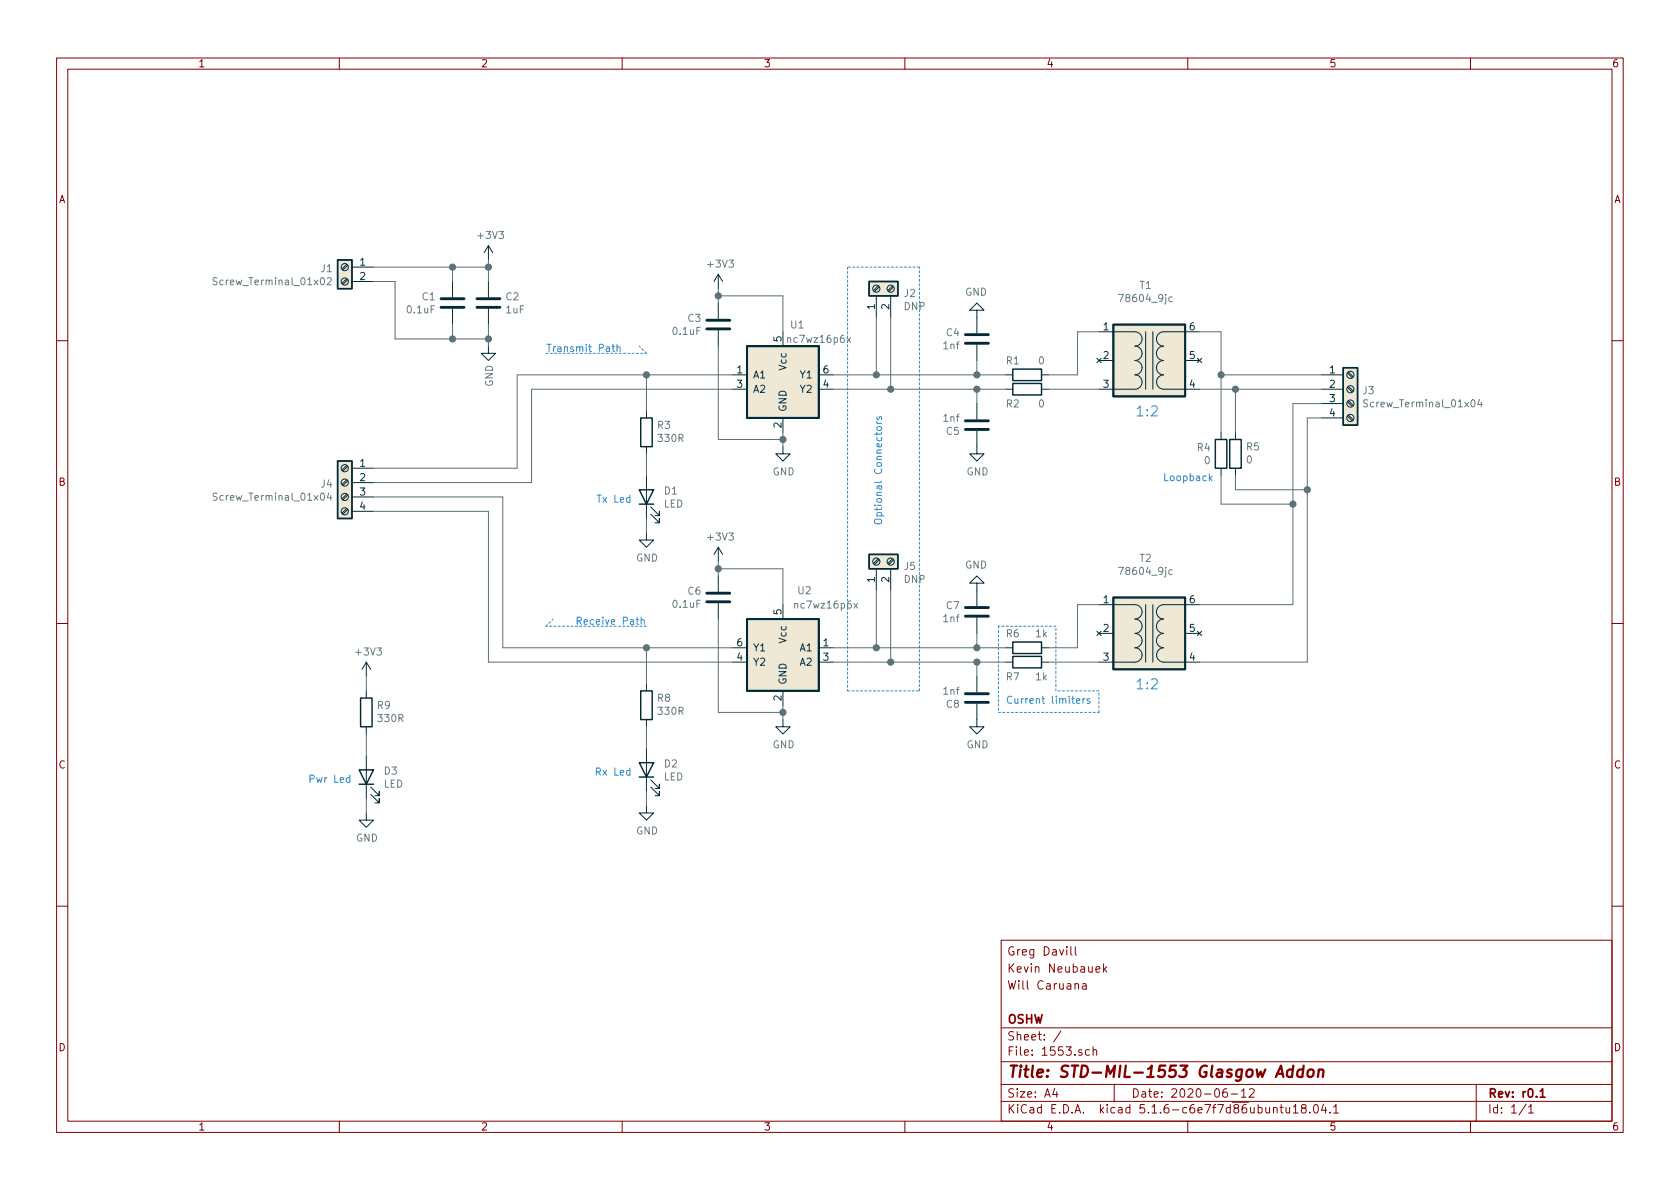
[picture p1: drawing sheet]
EESchema Schematic File Version 4
EELAYER 30 0
EELAYER END
$Descr A4 11693 8268
encoding utf-8
Sheet 1 1
Title "STD-MIL-1553 Glasgow Addon"
Date "2020-06-12"
Rev "r0.1"
Comp "OSHW"
Comment1 ""
Comment2 "Will Caruana"
Comment3 "Kevin Neubauek"
Comment4 "Greg Davill"
$EndDescr
$Comp
L Connector:Screw_Terminal_01x04 J3
U 1 1
P 9400 2700
F 0 "J3" H 9480 2692 50  0000 L CNN
F 1 "Screw_Terminal_01x04" H 9480 2601 50  0000 L CNN
F 2 "TerminalBlock_TE-Connectivity:TerminalBlock_TE_282834-4_1x04_P2.54mm_Horizontal" H 9400 2700 50  0001 C CNN
F 3 "~" H 9400 2700 50  0001 C CNN
F 4 "TE Connectivity AMP Connectors" H 9400 2700 50  0001 C CNN "Mfg"
F 5 "282834-4" H 9400 2700 50  0001 C CNN "PN"
	1    9400 2700
	1    0    0    -1  
$EndComp
$Comp
L Device:R R1
U 1 1
P 7150 2600
F 0 "R1" V 7050 2500 50  0000 C CNN
F 1 "0" V 7050 2700 50  0000 C CNN
F 2 "Resistor_SMD:R_0603_1608Metric" V 7080 2600 50  0001 C CNN
F 3 "~" H 7150 2600 50  0001 C CNN
F 4 "Yageo" H 7150 2600 50  0001 C CNN "Mfg"
F 5 "RC0603JR-070RL" H 7150 2600 50  0001 C CNN "PN"
	1    7150 2600
	0    1    1    0   
$EndComp
$Comp
L Device:R R2
U 1 1
P 7150 2700
F 0 "R2" V 7250 2600 50  0000 C CNN
F 1 "0" V 7250 2800 50  0000 C CNN
F 2 "Resistor_SMD:R_0603_1608Metric" V 7080 2700 50  0001 C CNN
F 3 "~" H 7150 2700 50  0001 C CNN
F 4 "Yageo" H 7150 2700 50  0001 C CNN "Mfg"
F 5 "RC0603JR-070RL" H 7150 2700 50  0001 C CNN "PN"
	1    7150 2700
	0    1    1    0   
$EndComp
$Comp
L Connector:Screw_Terminal_01x04 J4
U 1 1
P 2400 3350
F 0 "J4" H 2480 3342 50  0000 L CNN
F 1 "Screw_Terminal_01x04" H 2480 3251 50  0000 L CNN
F 2 "TerminalBlock_TE-Connectivity:TerminalBlock_TE_282834-4_1x04_P2.54mm_Horizontal" H 2400 3350 50  0001 C CNN
F 3 "~" H 2400 3350 50  0001 C CNN
F 4 "TE Connectivity AMP Connectors" H 2400 3350 50  0001 C CNN "Mfg"
F 5 "282834-4" H 2400 3350 50  0001 C CNN "PN"
	1    2400 3350
	-1   0    0    -1  
$EndComp
$Comp
L Connector:Screw_Terminal_01x02 J2
U 1 1
P 6100 2000
F 0 "J2" V 6064 1812 50  0000 R CNN
F 1 "DNP" V 5973 1812 50  0000 R CNN
F 2 "TerminalBlock_TE-Connectivity:TerminalBlock_TE_282834-2_1x02_P2.54mm_Horizontal" H 6100 2000 50  0001 C CNN
F 3 "~" H 6100 2000 50  0001 C CNN
F 4 "TE Connectivity AMP Connectors" H 6100 2000 50  0001 C CNN "Mfg"
F 5 "282834-2" H 6100 2000 50  0001 C CNN "PN"
	1    6100 2000
	0    -1   -1   0   
$EndComp
$Comp
L Device:LED D3
U 1 1
P 2550 5400
F 0 "D3" V 2589 5282 50  0000 R CNN
F 1 "LED" V 2498 5282 50  0000 R CNN
F 2 "LED_SMD:LED_0603_1608Metric" H 2550 5400 50  0001 C CNN
F 3 "~" H 2550 5400 50  0001 C CNN
F 4 "Lite-On Inc." H 2550 5400 50  0001 C CNN "Mfg"
F 5 "LTST-C191KSKT	" H 2550 5400 50  0001 C CNN "PN"
	1    2550 5400
	0    -1   -1   0   
$EndComp
$Comp
L Connector:Screw_Terminal_01x02 J1
U 1 1
P 2400 1850
F 0 "J1" H 2480 1842 50  0000 L CNN
F 1 "Screw_Terminal_01x02" H 2480 1751 50  0000 L CNN
F 2 "TerminalBlock_TE-Connectivity:TerminalBlock_TE_282834-2_1x02_P2.54mm_Horizontal" H 2400 1850 50  0001 C CNN
F 3 "~" H 2400 1850 50  0001 C CNN
F 4 "TE Connectivity AMP Connectors" H 2400 1850 50  0001 C CNN "Mfg"
F 5 "282834-2" H 2400 1850 50  0001 C CNN "PN"
	1    2400 1850
	-1   0    0    -1  
$EndComp
$Comp
L 1553:78604_9jc T1
U 1 1
P 8000 2500
F 0 "T1" H 7975 3025 50  0000 C CNN
F 1 "78604_9jc" H 7975 2934 50  0000 C CNN
F 2 "1553-addon:786J" H 8000 2500 50  0001 C CNN
F 3 "" H 8000 2500 50  0001 C CNN
F 4 "Murata Power Solutions Inc." H 8000 2500 50  0001 C CNN "Mfg"
F 5 "78604/9JC" H 8000 2500 50  0001 C CNN "PN"
	1    8000 2500
	1    0    0    -1  
$EndComp
$Comp
L power:GND #PWR0101
U 1 1
P 3400 2400
F 0 "#PWR0101" H 3400 2150 50  0001 C CNN
F 1 "GND" V 3405 2272 50  0000 R CNN
F 2 "" H 3400 2400 50  0001 C CNN
F 3 "" H 3400 2400 50  0001 C CNN
	1    3400 2400
	1    0    0    -1  
$EndComp
$Comp
L Device:R R9
U 1 1
P 2550 4950
F 0 "R9" H 2480 4904 50  0000 R CNN
F 1 "330R" H 2480 4995 50  0000 R CNN
F 2 "Resistor_SMD:R_0603_1608Metric" V 2480 4950 50  0001 C CNN
F 3 "~" H 2550 4950 50  0001 C CNN
F 4 "Yageo" H 2550 4950 50  0001 C CNN "Mfg"
F 5 "RC0603FR-07330RL" H 2550 4950 50  0001 C CNN "PN"
	1    2550 4950
	-1   0    0    1   
$EndComp
Wire Wire Line
	2550 5250 2550 5100
$Comp
L Device:C C4
U 1 1
P 6800 2350
F 0 "C4" H 6915 2396 50  0000 L CNN
F 1 "1nf" H 6915 2305 50  0000 L CNN
F 2 "Capacitor_SMD:C_0603_1608Metric" H 6838 2200 50  0001 C CNN
F 3 "~" H 6800 2350 50  0001 C CNN
F 4 "Yageo" H 6800 2350 50  0001 C CNN "Mfg"
F 5 "CC0603JRNPO9BN102" H 6800 2350 50  0001 C CNN "PN"
	1    6800 2350
	-1   0    0    -1  
$EndComp
$Comp
L power:GND #PWR0102
U 1 1
P 6800 3100
F 0 "#PWR0102" H 6800 2850 50  0001 C CNN
F 1 "GND" H 6805 2927 50  0000 C CNN
F 2 "" H 6800 3100 50  0001 C CNN
F 3 "" H 6800 3100 50  0001 C CNN
	1    6800 3100
	1    0    0    -1  
$EndComp
$Comp
L power:GND #PWR0103
U 1 1
P 6800 2200
F 0 "#PWR0103" H 6800 1950 50  0001 C CNN
F 1 "GND" H 6805 2027 50  0000 C CNN
F 2 "" H 6800 2200 50  0001 C CNN
F 3 "" H 6800 2200 50  0001 C CNN
	1    6800 2200
	-1   0    0    1   
$EndComp
$Comp
L Device:C C5
U 1 1
P 6800 2950
F 0 "C5" H 6915 2996 50  0000 L CNN
F 1 "1nf" H 6915 2905 50  0000 L CNN
F 2 "Capacitor_SMD:C_0603_1608Metric" H 6838 2800 50  0001 C CNN
F 3 "~" H 6800 2950 50  0001 C CNN
F 4 "Yageo" H 6800 2950 50  0001 C CNN "Mfg"
F 5 "CC0603JRNPO9BN102" H 6800 2950 50  0001 C CNN "PN"
	1    6800 2950
	-1   0    0    1   
$EndComp
Wire Wire Line
	5800 2600 6100 2600
Wire Wire Line
	7000 2700 6800 2700
Wire Wire Line
	6800 2500 6800 2600
Connection ~ 6800 2600
Wire Wire Line
	6800 2600 7000 2600
Wire Wire Line
	6800 2800 6800 2700
Connection ~ 6800 2700
Wire Wire Line
	6800 2700 6200 2700
Text Notes 7900 2900 0    70   ~ 0
1:2
Wire Wire Line
	7300 2700 7650 2700
Wire Wire Line
	7650 2300 7500 2300
Wire Wire Line
	7500 2300 7500 2600
Wire Wire Line
	7500 2600 7300 2600
Wire Wire Line
	6100 2200 6100 2600
Connection ~ 6100 2600
Wire Wire Line
	6100 2600 6800 2600
Wire Wire Line
	6200 2200 6200 2700
Connection ~ 6200 2700
Wire Wire Line
	6200 2700 5800 2700
Wire Wire Line
	9200 2700 8600 2700
Wire Wire Line
	8350 2300 8500 2300
Wire Wire Line
	8500 2300 8500 2600
Wire Wire Line
	8500 2600 9200 2600
$Comp
L Device:R R6
U 1 1
P 7150 4500
F 0 "R6" V 7050 4400 50  0000 C CNN
F 1 "1k" V 7050 4600 50  0000 C CNN
F 2 "Resistor_SMD:R_0603_1608Metric" V 7080 4500 50  0001 C CNN
F 3 "~" H 7150 4500 50  0001 C CNN
F 4 "Yageo" H 7150 4500 50  0001 C CNN "Mfg"
F 5 "RC0603JR-071KL" H 7150 4500 50  0001 C CNN "PN"
	1    7150 4500
	0    1    1    0   
$EndComp
$Comp
L Device:R R7
U 1 1
P 7150 4600
F 0 "R7" V 7250 4500 50  0000 C CNN
F 1 "1k" V 7250 4700 50  0000 C CNN
F 2 "Resistor_SMD:R_0603_1608Metric" V 7080 4600 50  0001 C CNN
F 3 "~" H 7150 4600 50  0001 C CNN
F 4 "Yageo" H 7150 4600 50  0001 C CNN "Mfg"
F 5 "RC0603JR-071KL" H 7150 4600 50  0001 C CNN "PN"
	1    7150 4600
	0    1    1    0   
$EndComp
$Comp
L Connector:Screw_Terminal_01x02 J5
U 1 1
P 6100 3900
F 0 "J5" V 6064 3712 50  0000 R CNN
F 1 "DNP" V 5973 3712 50  0000 R CNN
F 2 "TerminalBlock_TE-Connectivity:TerminalBlock_TE_282834-2_1x02_P2.54mm_Horizontal" H 6100 3900 50  0001 C CNN
F 3 "~" H 6100 3900 50  0001 C CNN
F 4 "TE Connectivity AMP Connectors" H 6100 3900 50  0001 C CNN "Mfg"
F 5 "282834-2" H 6100 3900 50  0001 C CNN "PN"
	1    6100 3900
	0    -1   -1   0   
$EndComp
$Comp
L 1553:78604_9jc T2
U 1 1
P 8000 4400
F 0 "T2" H 7975 4925 50  0000 C CNN
F 1 "78604_9jc" H 7975 4834 50  0000 C CNN
F 2 "1553-addon:786J" H 8000 4400 50  0001 C CNN
F 3 "" H 8000 4400 50  0001 C CNN
F 4 "Murata Power Solutions Inc." H 8000 4400 50  0001 C CNN "Mfg"
F 5 "78604/9JC" H 8000 4400 50  0001 C CNN "PN"
	1    8000 4400
	1    0    0    -1  
$EndComp
$Comp
L 1553:nc7wz16p6x U2
U 1 1
P 5450 4550
F 0 "U2" H 5300 5000 50  0000 C CNN
F 1 "nc7wz16p6x" H 5150 4900 50  0000 C CNN
F 2 "Package_TO_SOT_SMD:SOT-363_SC-70-6" H 5450 4550 50  0001 C CNN
F 3 "" H 5450 4550 50  0001 C CNN
F 4 "ON Semiconductor" H 5450 4550 50  0001 C CNN "Mfg"
F 5 "NC7WZ16P6X" H 5450 4550 50  0001 C CNN "PN"
	1    5450 4550
	-1   0    0    -1  
$EndComp
$Comp
L power:GND #PWR0104
U 1 1
P 5450 5000
F 0 "#PWR0104" H 5450 4750 50  0001 C CNN
F 1 "GND" H 5455 4827 50  0000 C CNN
F 2 "" H 5450 5000 50  0001 C CNN
F 3 "" H 5450 5000 50  0001 C CNN
	1    5450 5000
	1    0    0    -1  
$EndComp
$Comp
L Device:C C7
U 1 1
P 6800 4250
F 0 "C7" H 6915 4296 50  0000 L CNN
F 1 "1nf" H 6915 4205 50  0000 L CNN
F 2 "Capacitor_SMD:C_0603_1608Metric" H 6838 4100 50  0001 C CNN
F 3 "~" H 6800 4250 50  0001 C CNN
F 4 "Yageo" H 6800 4250 50  0001 C CNN "Mfg"
F 5 "CC0603JRNPO9BN102" H 6800 4250 50  0001 C CNN "PN"
	1    6800 4250
	-1   0    0    -1  
$EndComp
$Comp
L power:GND #PWR0105
U 1 1
P 6800 5000
F 0 "#PWR0105" H 6800 4750 50  0001 C CNN
F 1 "GND" H 6805 4827 50  0000 C CNN
F 2 "" H 6800 5000 50  0001 C CNN
F 3 "" H 6800 5000 50  0001 C CNN
	1    6800 5000
	1    0    0    -1  
$EndComp
$Comp
L power:GND #PWR0106
U 1 1
P 6800 4100
F 0 "#PWR0106" H 6800 3850 50  0001 C CNN
F 1 "GND" H 6805 3927 50  0000 C CNN
F 2 "" H 6800 4100 50  0001 C CNN
F 3 "" H 6800 4100 50  0001 C CNN
	1    6800 4100
	-1   0    0    1   
$EndComp
Wire Wire Line
	5450 5000 5450 4950
Wire Wire Line
	5000 4000 5000 3950
$Comp
L Device:C C8
U 1 1
P 6800 4850
F 0 "C8" H 6915 4896 50  0000 L CNN
F 1 "1nf" H 6915 4805 50  0000 L CNN
F 2 "Capacitor_SMD:C_0603_1608Metric" H 6838 4700 50  0001 C CNN
F 3 "~" H 6800 4850 50  0001 C CNN
F 4 "Yageo" H 6800 4850 50  0001 C CNN "Mfg"
F 5 "CC0603JRNPO9BN102" H 6800 4850 50  0001 C CNN "PN"
	1    6800 4850
	-1   0    0    1   
$EndComp
Wire Wire Line
	5800 4500 6100 4500
Wire Wire Line
	7000 4600 6800 4600
Wire Wire Line
	6800 4400 6800 4500
Connection ~ 6800 4500
Wire Wire Line
	6800 4500 7000 4500
Wire Wire Line
	6800 4700 6800 4600
Connection ~ 6800 4600
Wire Wire Line
	6800 4600 6200 4600
Text Notes 7900 4800 0    70   ~ 0
1:2
Wire Wire Line
	7300 4600 7650 4600
Wire Wire Line
	7650 4200 7500 4200
Wire Wire Line
	7500 4200 7500 4500
Wire Wire Line
	7500 4500 7300 4500
Wire Wire Line
	6100 4100 6100 4500
Connection ~ 6100 4500
Wire Wire Line
	6100 4500 6800 4500
Wire Wire Line
	6200 4100 6200 4600
Connection ~ 6200 4600
Wire Wire Line
	6200 4600 5800 4600
$Comp
L power:GND #PWR0107
U 1 1
P 2550 5650
F 0 "#PWR0107" H 2550 5400 50  0001 C CNN
F 1 "GND" H 2555 5477 50  0000 C CNN
F 2 "" H 2550 5650 50  0001 C CNN
F 3 "" H 2550 5650 50  0001 C CNN
	1    2550 5650
	1    0    0    -1  
$EndComp
Wire Wire Line
	2550 5650 2550 5550
$Comp
L power:+3V3 #PWR0108
U 1 1
P 5000 3900
F 0 "#PWR0108" H 5000 3750 50  0001 C CNN
F 1 "+3V3" H 5015 4073 50  0000 C CNN
F 2 "" H 5000 3900 50  0001 C CNN
F 3 "" H 5000 3900 50  0001 C CNN
	1    5000 3900
	1    0    0    -1  
$EndComp
$Comp
L Device:C C6
U 1 1
P 5000 4150
F 0 "C6" H 4886 4196 50  0000 R CNN
F 1 "0.1uF" H 4886 4105 50  0000 R CNN
F 2 "Capacitor_SMD:C_0603_1608Metric" H 5038 4000 50  0001 C CNN
F 3 "~" H 5000 4150 50  0001 C CNN
F 4 "Yageo" H 5000 4150 50  0001 C CNN "Mfg"
F 5 "CC0603ZRY5V9BB104" H 5000 4150 50  0001 C CNN "PN"
	1    5000 4150
	1    0    0    -1  
$EndComp
Wire Wire Line
	5000 3950 5450 3950
Wire Wire Line
	5450 3950 5450 4200
Connection ~ 5000 3950
Wire Wire Line
	5000 3950 5000 3900
Wire Wire Line
	5000 4300 5000 4950
Wire Wire Line
	5000 4950 5450 4950
Connection ~ 5450 4950
Wire Wire Line
	5450 4950 5450 4900
$Comp
L 1553:nc7wz16p6x U1
U 1 1
P 5450 2650
F 0 "U1" H 5550 3050 50  0000 C CNN
F 1 "nc7wz16p6x" H 5700 2950 50  0000 C CNN
F 2 "Package_TO_SOT_SMD:SOT-363_SC-70-6" H 5450 2650 50  0001 C CNN
F 3 "" H 5450 2650 50  0001 C CNN
F 4 "ON Semiconductor" H 5450 2650 50  0001 C CNN "Mfg"
F 5 "NC7WZ16P6X" H 5450 2650 50  0001 C CNN "PN"
	1    5450 2650
	1    0    0    -1  
$EndComp
$Comp
L power:GND #PWR0109
U 1 1
P 5450 3100
F 0 "#PWR0109" H 5450 2850 50  0001 C CNN
F 1 "GND" H 5455 2927 50  0000 C CNN
F 2 "" H 5450 3100 50  0001 C CNN
F 3 "" H 5450 3100 50  0001 C CNN
	1    5450 3100
	1    0    0    -1  
$EndComp
Wire Wire Line
	5450 3100 5450 3050
Wire Wire Line
	5000 2100 5000 2050
$Comp
L power:+3V3 #PWR0110
U 1 1
P 5000 2000
F 0 "#PWR0110" H 5000 1850 50  0001 C CNN
F 1 "+3V3" H 5015 2173 50  0000 C CNN
F 2 "" H 5000 2000 50  0001 C CNN
F 3 "" H 5000 2000 50  0001 C CNN
	1    5000 2000
	1    0    0    -1  
$EndComp
$Comp
L Device:C C3
U 1 1
P 5000 2250
F 0 "C3" H 4886 2296 50  0000 R CNN
F 1 "0.1uF" H 4886 2205 50  0000 R CNN
F 2 "Capacitor_SMD:C_0603_1608Metric" H 5038 2100 50  0001 C CNN
F 3 "~" H 5000 2250 50  0001 C CNN
F 4 "Yageo" H 5000 2250 50  0001 C CNN "Mfg"
F 5 "CC0603ZRY5V9BB104" H 5000 2250 50  0001 C CNN "PN"
	1    5000 2250
	1    0    0    -1  
$EndComp
Wire Wire Line
	5000 2050 5450 2050
Wire Wire Line
	5450 2050 5450 2300
Connection ~ 5000 2050
Wire Wire Line
	5000 2050 5000 2000
Wire Wire Line
	5000 2400 5000 3050
Wire Wire Line
	5000 3050 5450 3050
Connection ~ 5450 3050
Wire Wire Line
	5450 3050 5450 3000
Wire Wire Line
	8350 4200 9000 4200
Wire Wire Line
	9000 4200 9000 3500
Wire Wire Line
	9000 2800 9200 2800
Wire Wire Line
	9200 2900 9100 2900
Wire Wire Line
	9100 2900 9100 3400
Wire Wire Line
	9100 4600 8350 4600
$Comp
L power:+3V3 #PWR0111
U 1 1
P 2550 4700
F 0 "#PWR0111" H 2550 4550 50  0001 C CNN
F 1 "+3V3" H 2565 4873 50  0000 C CNN
F 2 "" H 2550 4700 50  0001 C CNN
F 3 "" H 2550 4700 50  0001 C CNN
	1    2550 4700
	1    0    0    -1  
$EndComp
Wire Wire Line
	2550 4800 2550 4700
$Comp
L Device:LED D2
U 1 1
P 4500 5350
F 0 "D2" V 4539 5232 50  0000 R CNN
F 1 "LED" V 4448 5232 50  0000 R CNN
F 2 "LED_SMD:LED_0603_1608Metric" H 4500 5350 50  0001 C CNN
F 3 "~" H 4500 5350 50  0001 C CNN
F 4 "Lite-On Inc." H 4500 5350 50  0001 C CNN "Mfg"
F 5 "LTST-C191KSKT	" H 4500 5350 50  0001 C CNN "PN"
	1    4500 5350
	0    -1   -1   0   
$EndComp
$Comp
L Device:R R8
U 1 1
P 4500 4900
F 0 "R8" H 4430 4854 50  0000 R CNN
F 1 "330R" H 4430 4945 50  0000 R CNN
F 2 "Resistor_SMD:R_0603_1608Metric" V 4430 4900 50  0001 C CNN
F 3 "~" H 4500 4900 50  0001 C CNN
F 4 "Yageo" H 4500 4900 50  0001 C CNN "Mfg"
F 5 "RC0603FR-07330RL" H 4500 4900 50  0001 C CNN "PN"
	1    4500 4900
	-1   0    0    1   
$EndComp
Wire Wire Line
	4500 5200 4500 5050
$Comp
L Device:LED D1
U 1 1
P 4500 3450
F 0 "D1" V 4539 3332 50  0000 R CNN
F 1 "LED" V 4448 3332 50  0000 R CNN
F 2 "LED_SMD:LED_0603_1608Metric" H 4500 3450 50  0001 C CNN
F 3 "~" H 4500 3450 50  0001 C CNN
F 4 "Lite-On Inc." H 4500 3450 50  0001 C CNN "Mfg"
F 5 "LTST-C191KSKT	" H 4500 3450 50  0001 C CNN "PN"
	1    4500 3450
	0    -1   -1   0   
$EndComp
$Comp
L Device:R R3
U 1 1
P 4500 3000
F 0 "R3" H 4430 2954 50  0000 R CNN
F 1 "330R" H 4430 3045 50  0000 R CNN
F 2 "Resistor_SMD:R_0603_1608Metric" V 4430 3000 50  0001 C CNN
F 3 "~" H 4500 3000 50  0001 C CNN
F 4 "Yageo" H 4500 3000 50  0001 C CNN "Mfg"
F 5 "RC0603FR-07330RL" H 4500 3000 50  0001 C CNN "PN"
	1    4500 3000
	-1   0    0    1   
$EndComp
Wire Wire Line
	4500 3300 4500 3150
$Comp
L power:GND #PWR0112
U 1 1
P 4500 5600
F 0 "#PWR0112" H 4500 5350 50  0001 C CNN
F 1 "GND" H 4505 5427 50  0000 C CNN
F 2 "" H 4500 5600 50  0001 C CNN
F 3 "" H 4500 5600 50  0001 C CNN
	1    4500 5600
	1    0    0    -1  
$EndComp
Wire Wire Line
	4500 5600 4500 5500
$Comp
L power:GND #PWR0113
U 1 1
P 4500 3700
F 0 "#PWR0113" H 4500 3450 50  0001 C CNN
F 1 "GND" H 4505 3527 50  0000 C CNN
F 2 "" H 4500 3700 50  0001 C CNN
F 3 "" H 4500 3700 50  0001 C CNN
	1    4500 3700
	1    0    0    -1  
$EndComp
Wire Wire Line
	4500 3700 4500 3600
Wire Wire Line
	5100 2600 4500 2600
Wire Wire Line
	4500 2850 4500 2600
Connection ~ 4500 2600
Wire Wire Line
	4500 4750 4500 4500
Connection ~ 4500 4500
Wire Wire Line
	4500 4500 5100 4500
$Comp
L Device:C C1
U 1 1
P 3150 2100
F 0 "C1" H 3036 2146 50  0000 R CNN
F 1 "0.1uF" H 3036 2055 50  0000 R CNN
F 2 "Capacitor_SMD:C_0603_1608Metric" H 3188 1950 50  0001 C CNN
F 3 "~" H 3150 2100 50  0001 C CNN
F 4 "Yageo" H 3150 2100 50  0001 C CNN "Mfg"
F 5 "CC0603ZRY5V9BB104" H 3150 2100 50  0001 C CNN "PN"
	1    3150 2100
	1    0    0    -1  
$EndComp
$Comp
L Device:C C2
U 1 1
P 3400 2100
F 0 "C2" H 3515 2146 50  0000 L CNN
F 1 "1uF" H 3515 2055 50  0000 L CNN
F 2 "Capacitor_SMD:C_0603_1608Metric" H 3438 1950 50  0001 C CNN
F 3 "~" H 3400 2100 50  0001 C CNN
F 4 "Yageo" H 3400 2100 50  0001 C CNN "Mfg"
F 5 "CC0603ZRY5V7BB105" H 3400 2100 50  0001 C CNN "PN"
	1    3400 2100
	1    0    0    -1  
$EndComp
Wire Wire Line
	3400 1950 3400 1850
Wire Wire Line
	3400 2250 3400 2350
Wire Wire Line
	3150 2250 3150 2350
Wire Wire Line
	3150 2350 3400 2350
Connection ~ 3400 2350
Wire Wire Line
	3400 2350 3400 2400
Wire Wire Line
	3150 1950 3150 1850
Wire Wire Line
	3150 1850 3400 1850
Connection ~ 3400 1850
Wire Wire Line
	3400 1850 3400 1800
Connection ~ 3150 1850
$Comp
L power:+3V3 #PWR0114
U 1 1
P 3400 1800
F 0 "#PWR0114" H 3400 1650 50  0001 C CNN
F 1 "+3V3" H 3415 1973 50  0000 C CNN
F 2 "" H 3400 1800 50  0001 C CNN
F 3 "" H 3400 1800 50  0001 C CNN
	1    3400 1800
	1    0    0    -1  
$EndComp
Wire Wire Line
	3150 2350 2750 2350
Wire Wire Line
	2750 2350 2750 1950
Wire Wire Line
	2750 1950 2600 1950
Connection ~ 3150 2350
Wire Wire Line
	2600 1850 3150 1850
Wire Wire Line
	2600 3250 3600 3250
Wire Wire Line
	3600 3250 3600 2600
Wire Wire Line
	3600 2600 4500 2600
Wire Wire Line
	2600 3350 3700 3350
Wire Wire Line
	3700 3350 3700 2700
Wire Wire Line
	3700 2700 5100 2700
Wire Wire Line
	3500 4500 3500 3450
Wire Wire Line
	3500 3450 2600 3450
Wire Wire Line
	3500 4500 4500 4500
Wire Wire Line
	3400 4600 3400 3550
Wire Wire Line
	3400 3550 2600 3550
Wire Wire Line
	3400 4600 5100 4600
Wire Notes Line
	5900 1850 5900 4800
Wire Notes Line
	5900 4800 6400 4800
Wire Notes Line
	6400 4800 6400 1850
Wire Notes Line
	6400 1850 5900 1850
Text Notes 6150 3650 1    50   ~ 0
Optional Connectors
Wire Notes Line
	6950 4350 6950 4950
Wire Notes Line
	7350 4350 6950 4350
Text Notes 7000 4900 0    50   ~ 0
Current limiters
Wire Notes Line
	7650 4950 7650 4800
Wire Notes Line
	7650 4800 7350 4800
Wire Notes Line
	7350 4800 7350 4350
Wire Notes Line
	6950 4950 7650 4950
Text Notes 3800 2450 0    50   ~ 0
Transmit Path
Wire Notes Line
	3800 2450 4500 2450
Wire Notes Line
	4500 2450 4450 2400
Text Notes 4500 4350 2    50   ~ 0
Receive Path
Wire Notes Line
	4500 4350 3800 4350
Wire Notes Line
	3800 4350 3850 4300
Text Notes 4400 3500 2    50   ~ 0
Tx Led
Text Notes 4400 5400 2    50   ~ 0
Rx Led
Text Notes 2450 5450 2    50   ~ 0
Pwr Led
$Comp
L Device:R R4
U 1 1
P 8500 3150
F 0 "R4" H 8431 3196 50  0000 R CNN
F 1 "0" H 8431 3105 50  0000 R CNN
F 2 "Resistor_SMD:R_0603_1608Metric" V 8430 3150 50  0001 C CNN
F 3 "~" H 8500 3150 50  0001 C CNN
F 4 "Yageo" H 8500 3150 50  0001 C CNN "Mfg"
F 5 "RC0603JR-070RL" H 8500 3150 50  0001 C CNN "PN"
	1    8500 3150
	1    0    0    -1  
$EndComp
$Comp
L Device:R R5
U 1 1
P 8600 3150
F 0 "R5" H 8530 3104 50  0000 R CNN
F 1 "0" H 8530 3195 50  0000 R CNN
F 2 "Resistor_SMD:R_0603_1608Metric" V 8530 3150 50  0001 C CNN
F 3 "~" H 8600 3150 50  0001 C CNN
F 4 "Yageo" H 8600 3150 50  0001 C CNN "Mfg"
F 5 "RC0603JR-070RL" H 8600 3150 50  0001 C CNN "PN"
	1    8600 3150
	-1   0    0    1   
$EndComp
Wire Wire Line
	8500 3000 8500 2600
Connection ~ 8500 2600
Wire Wire Line
	8600 3000 8600 2700
Connection ~ 8600 2700
Wire Wire Line
	8600 2700 8350 2700
Wire Wire Line
	8500 3300 8500 3500
Wire Wire Line
	8500 3500 9000 3500
Connection ~ 9000 3500
Wire Wire Line
	9000 3500 9000 2800
Wire Wire Line
	8600 3300 8600 3400
Wire Wire Line
	8600 3400 9100 3400
Connection ~ 9100 3400
Wire Wire Line
	9100 3400 9100 4600
Text Notes 8450 3350 2    50   ~ 0
Loopback
$EndSCHEMATC
